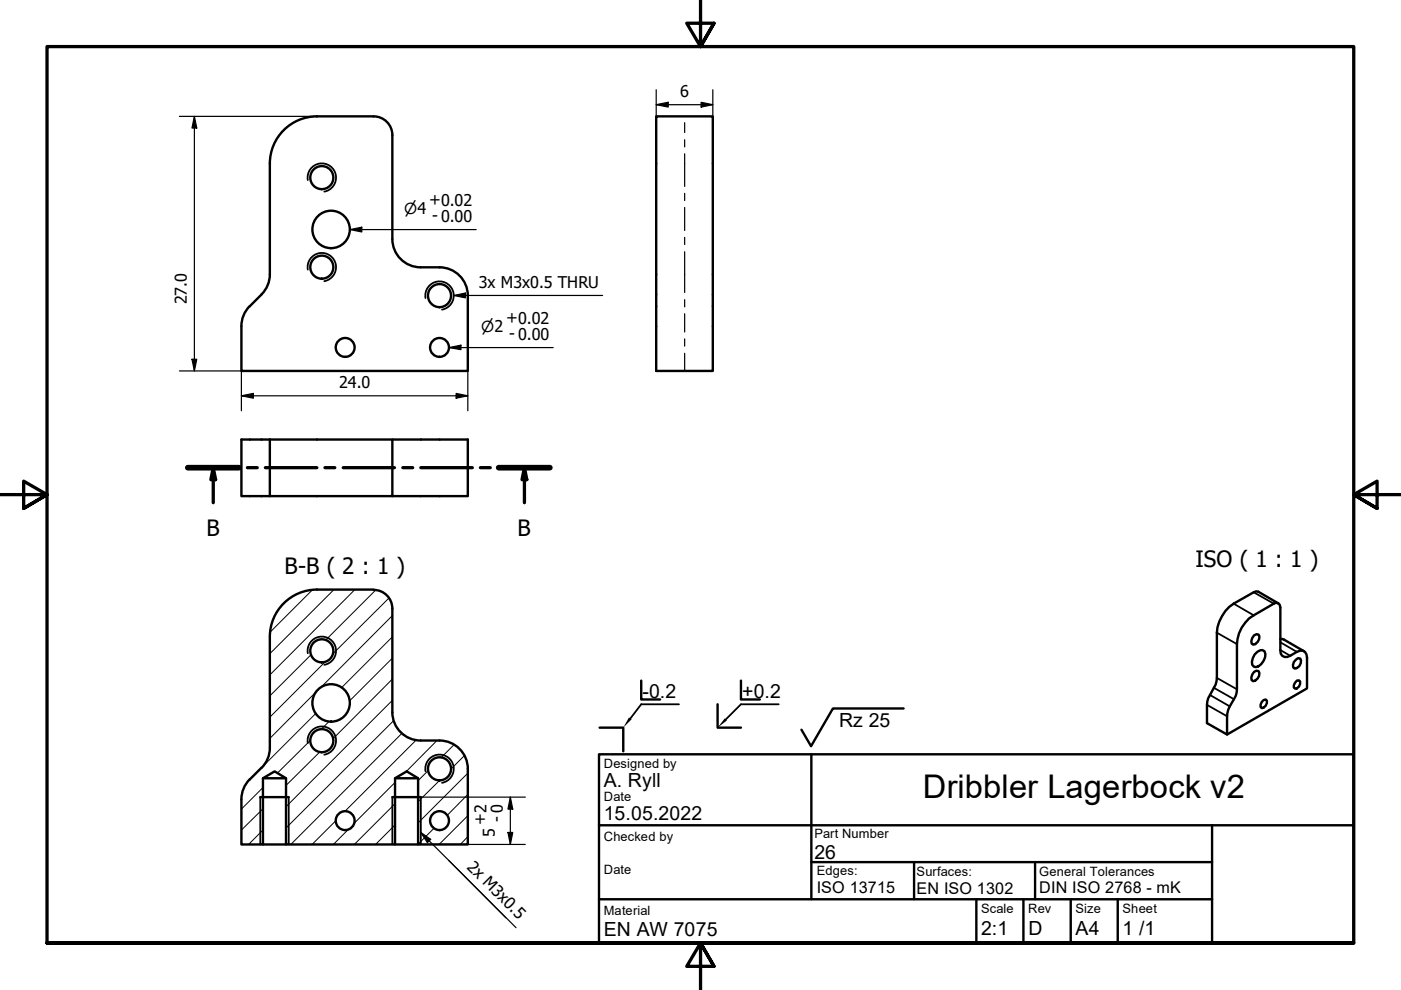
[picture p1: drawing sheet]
<svg xmlns="http://www.w3.org/2000/svg" width="297mm" height="210mm" viewBox="0 0 297 210" stroke-linecap="round" stroke-linejoin="round" font-family="sans-serif">
<!-- layer: Schraffur (ISO) -->
<g fill="none" stroke="#000" stroke-width=".21">
<path d="M65.9 138.8l-8.7 8.7M66.2 125.1l-8.9 8.9M70.8 125l-13.6 13.6M75.2 125l-18 18.1M79.7 125.1l-10.7 10.6M82.5 126.8l-12 11.9M83.2 139.5l-9 9.1M83.2 135l-10.7 10.8M83.2 130.5l-15.1 15.1M65.8 157l-7 6.9M66.9 146.8l-9.7 9.8M66.9 151.3l-14 14"/>
<path d="M67.8 159.4l-7.2 7.1M69 140.3l-11.8 11.8M69.8 152.9l-1.7 1.7M83.2 148.5l-22.6 22.5M83.2 144l-12.6 12.6M83.5 152.8l-22.9 22.7M85.2 155.5l-23.5 23.5M88.3 156.9l-15.2 15.2M92.6 157l-6.6 6.7M96.3 157.9l-2.8 2.7M55.8 176l-3.1 3M55.8 171.5l-4.6 4.5"/>
<path d="M55.8 167l-4.6 4.5M71.2 174l-5 5M73.8 175.9l-3.1 3.1M83.8 174.9l-4.2 4.1M83.8 170.4l-8.7 8.6M83.8 165.9l-8.7 8.7M90.8 163.4l-2.2 2.1M92 175.6l-3.4 3.4M93.2 165.5l-4.6 4.5M98.5 160.2l-2.9 2.8M99.2 177.4l-1.6 1.6M99.2 172.9l-6.1 6.1"/>
<path d="M99.2 168.4l-4.4 4.5M99.2 163.9l-10.6 10.6"/>
</g>
<!-- layer: Sichtbar (ISO) -->
<g fill="none" stroke="#000" stroke-width=".51">
<path d="M67.2 24.7h12M67.2 24.7a10 10 0 0 0-10 10v23.5M79.2 24.7a4 4 0 0 1 4 3.9M83.2 28.7v21.9M139.1 24.7h12v53.9h-12zM57.2 58.2l-.1 1.3-.5 1.3-1.1 1.6M83.2 50.7a6 6 0 0 0 6 6h4M93.2 56.7a6 6 0 0 1 6 5.9v16h-48v-9.4l.1-1.4 .5-1.2 .7-1.2 2.9-2.9M57.2 93.2v12h26v-12h-32v12h6M83.2 93.2h16v12h-16M57.2 135v24.2l-.6 2-1.1 1.6M67.2 125h12"/>
<path d="M67.2 125a10 10 0 0 0-10 10M79.2 125.1a4 4 0 0 1 4 3.9v22M265.9 134.7l.5-.2h.4a1.49 1.49 0 0 1-1.1 2.2 1.26 1.26 0 0 1 .2-2zM266.6 138.2l.5-.3 .6-.1a1.46 1.46 0 0 1 .2 2.3 1.77 1.77 0 0 1-2.1 1.2 1.94 1.94 0 0 1 .2-2.5zM271 127.9l-4.2-2.5h-.5l-4.7 2.6a8.2 8.2 0 0 0-3.6 6.1l-.1 10.3-.2 .7-1.5 3-.2 .7-.1 4.5 4.3 2.4 16.9-9.7v-6.6a1.32 1.32 0 0 0-.6-1.3 1.32 1.32 0 0 0-1.5 .1l-1.4 .8a1.28 1.28 0 0 1-1.5 .2 1.28 1.28 0 0 1-.6-1.4v-9l-.2-.6-.3-.3-.4-.1-.5 .2-4.3 2.5a7.5 7.5 0 0 0-3.5 6.1v9.5a5.9 5.9 0 0 1-1.6 3.7l-.3 .7-.2 1.4v3.8M271.5 135.5l.7 .1 4.3 2.5M274.8 139.9l.4-.4 .5 .1a1.49 1.49 0 0 1-1.2 2.2l-.3-.3-.1-.5 .2-.6zM83.2 151a6 6 0 0 0 6 6h4M93.2 157a6 6 0 0 1 6 6M265.9 142.5l.5-.3 .4 .1a1.49 1.49 0 0 1-1.1 2.1 1.26 1.26 0 0 1 .2-1.9zM267.9 148.4l.5-.1a1.13 1.13 0 0 1 .1 1.2 1.13 1.13 0 0 1-1 .6 1.11 1.11 0 0 1 .4-1.7zM275 144.3l.4-.1a1.08 1.08 0 0 1 .2 1.2 1.08 1.08 0 0 1-1 .6 1.11 1.11 0 0 1 .4-1.7z"/>
<path d="M55.2 169h6M55.4 162.8l-2.4 2.5M55.8 165h4.8M55.8 179h4.8M83.2 169h6M83.8 165h4.8M83.8 179h4.8M99.2 163v16h-10.6v-14l-2.4-1.5-2.4 1.5v14h-23.2v-14l-2.4-1.5-2.4 1.5v14h-4.6v-10.2l.6-1.9 1.1-1.7"/>
<circle cx="68.2" cy="37.7" r="2.44"/>
<circle cx="68.2" cy="56.6" r="2.44"/>
<circle cx="70.2" cy="48.6" r="4"/>
<circle cx="73.2" cy="73.7" r="2"/>
<circle cx="93.2" cy="73.7" r="2"/>
<circle cx="93.2" cy="62.7" r="2.44"/>
<circle cx="68.2" cy="138" r="2.44"/>
<circle cx="68.2" cy="157" r="2.44"/>
<circle cx="70.2" cy="149" r="4"/>
<circle cx="73.2" cy="174" r="2"/>
<circle cx="93.2" cy="174" r="2"/>
<circle cx="93.2" cy="163" r="2.44"/>
</g>
<!-- layer: Sichtbar schmal (ISO) -->
<g fill="none" stroke="#000" stroke-width=".38">
<path d="M65.3 38.2a3 3 0 0 1 2.4-3.5 3 3 0 0 1 3.5 2.4 3 3 0 0 1-2.4 3.5M65.3 57.2a3 3 0 0 1 2.4-3.5 3 3 0 0 1 3.5 2.4 3 3 0 0 1-2.4 3.5M90.2 63.2a3 3 0 0 1 2.5-3.5 3 3 0 0 1 3.5 2.5 3 3 0 0 1-2.5 3.4M65.3 138.5a3 3 0 0 1 2.4-3.5 3 3 0 0 1 3.5 2.5 3 3 0 0 1-2.4 3.5M258 134.1l4.3 2.5M261.6 128l4.2 2.5M265.8 125.6l4.3 2.4M271.5 136.2l3.5 2M271.5 137.8l2.1 1.2M65.3 157.6a3 3 0 0 1 2.4-3.5 3 3 0 0 1 3.5 2.4 3 3 0 0 1-2.4 3.5M255.9 149.5l4.3 2.4M256.5 147.4l4.2 2.4"/>
<path d="M257.4 145.8l4.2 2.4M258 143.7l4.3 2.4M55.2 169v10M61.2 169v10M83.2 169v10M89.2 169v10M90.2 163.5a3 3 0 0 1 2.5-3.5 3 3 0 0 1 3.5 2.5 3 3 0 0 1-2.5 3.5"/>
</g>
<!-- layer: Schraffur (ISO) -->
<path d="M133.3 152.1l.6 .4-1.8 1.8zM153.7 152.3l.4 .5-2 1.5z" fill="#000"/>
<!-- layer: Schnittlinie (ISO) -->
<g fill="none" stroke="#000" stroke-width=".7">
<path d="M39.8 99.2h10.9M45.2 99.2l.5 2.5h-1zM45.2 99.2v7.4M52.5 99.2h2M56.3 99.2h10.9M68.9 99.2h2.1M72.8 99.2h10.8M85.4 99.2h2.1M89.2 99.2h10.9M101.9 99.2h2M105.7 99.2h10.9M111.2 99.2l.5 2.5h-1z"/>
<path d="M111.2 99.2v7.4"/>
</g>
<path d="M39.8 99.2h10.9M105.7 99.2h10.9" fill="none" stroke="#000" stroke-width="1.2"/>
<g fill="#000">
<path d="M45.2 99.2l.5 2.5h-1z" fill-rule="evenodd"/>
<path d="M111.2 99.2l.5 2.5h-1z" fill-rule="evenodd"/>
</g>
<!-- layer: Rahmen (ISO) -->
<path d="M148.5 -.1v10l-2.9-5h5.8l-2.9 5 2.9-5M0 104.9h10l-5-2.9v5.8l5-2.9-5 2.9M297 104.9h-10l5-2.9v5.8l-5-2.9 5 2.9M10 199.9v-190h277v190h-277h277M151.4 204.9l-2.9-5 2.9 5h-5.8l2.9-5v10" fill="none" stroke="#000" stroke-width=".7"/>
<!-- layer: Titel (ISO) -->
<g fill="none" stroke="#000" stroke-width=".51">
<path d="M127 159.9h160v40h-160zM127.1 154.3h5v5M136 144.3v4h4M152.1 149.3v5h5M157.1 144.3v4h4M172 159.9v30.8h85v-15.7M191.6 150.2h-15l-4.6 8-2.1-3.5M127 175h160M127 190.7h45M172 182.8h85M193.8 182.8v7.9M207 190.7v9.2"/>
<path d="M217 190.7v9.2M219.5 182.8v7.9M227 190.7v9.2M237 190.7v9.2M257 190.7v9.2"/>
</g>
<path d="M144 149.3h-8l-2.3 3M165.1 149.3h-8l-3.2 3.3" fill="none" stroke="#000" stroke-width=".38"/>
<g fill="none" stroke="#000" stroke-width=".25">
<path d="M139.1 19v5.7M151.1 19v5.7M38 24.7h29.2M41.2 24.7l.5 2.4h-1zM41.2 24.7v53.9M139.1 22.2l2.6-.5v1zM139.1 22.2h12M148.7 21.7l2.4 .5-2.4 .5zM74.2 48.7l2.5-.5v1zM74.2 48.7h26.8M38 78.6h13.2v8.5M40.7 76.2h1l-.5 2.4z"/>
<path d="M95.2 73.7l2.5-.5v.9zM95.2 73.7h22.1M99.2 78.6v8.5M51.2 83.9l2.5-.5v1zM51.2 83.9h48M96.7 83.4l2.5 .5-2.5 .5zM88.6 179h22.8M89.2 169h22.2M107.7 176.5h1l-.5 2.5zM108.2 169l.5 2.5h-1zM108.2 169v10"/>
</g>
<g fill="#000">
<path d="M41.2 24.7l.5 2.4h-1z" fill-rule="evenodd"/>
<path d="M139.1 22.2l2.6-.5v1z" fill-rule="evenodd"/>
<path d="M148.7 21.7l2.4 .5-2.4 .5z" fill-rule="evenodd"/>
<path d="M74.2 48.7l2.5-.5v1z" fill-rule="evenodd"/>
<path d="M40.7 76.2h1l-.5 2.4z" fill-rule="evenodd"/>
<path d="M95.2 73.7l2.5-.5v.9z" fill-rule="evenodd"/>
<path d="M51.2 83.9l2.5-.5v1z" fill-rule="evenodd"/>
<path d="M96.7 83.4l2.5 .5-2.5 .5z" fill-rule="evenodd"/>
<path d="M107.7 176.5h1l-.5 2.5z" fill-rule="evenodd"/>
<path d="M108.2 169l.5 2.5h-1z" fill-rule="evenodd"/>
</g>
<!-- layer: Mittellinie (ISO) -->
<path d="M145.2 26v2.1M145.2 29.6v1.6M145.2 32.6v6.9M145.2 41v1.5M145.2 44v4.9M145.2 50.3v1.6M145.2 53.4v8.6M145.2 63.5v1.6M145.2 66.5v3.9M145.2 71.9v1.5M145.2 74.9v3.8" fill="none" stroke="#000" stroke-width=".25"/>
<!-- layer: Symbol (ISO) -->
<path d="M96.2 62.6l2.5-.5v1.1zM96.2 62.6h31.6M89.2 176.5l2.1 1.5-.7 .7zM89.2 176.5l18.1 18.1M95.1 182.4l14.3 14.3" fill="none" stroke="#000" stroke-width=".25"/>
<g fill="#000">
<path d="M96.2 62.6l2.5-.5v1.1z" fill-rule="evenodd"/>
<path d="M89.2 176.5l2.1 1.5-.7 .7z" fill-rule="evenodd"/>
</g>
<text font-size="6.9" x="195.6" y="169.2">Dribbler Lagerbock v2</text>
<g font-size="4.8">
<text x="43.8" y="113.6">B</text>
<text x="109.7" y="113.6">B</text>
<text x="60.3" y="121.7">B-B ( 2 : 1 )</text>
<text x="253.5" y="120.1">ISO ( 1 : 1 )</text>
</g>
<g font-size="4.1">
<text x="136.2" y="148">-0.2</text>
<text x="157.4" y="148">+0.2</text>
<text x="177.9" y="154.1">Rz 25</text>
<text x="128" y="166.9">A. Ryll</text>
<text x="128" y="173.9">15.05.2022</text>
<text x="172.7" y="182">26</text>
<text x="128" y="198.4">EN AW 7075</text>
<text x="208" y="198.3">2:1</text>
<text x="218.1" y="198.2">D</text>
<text x="228" y="198.2">A4</text>
<text x="238" y="198.3">1 /1</text>
</g>
<g font-size="3.4">
<text x="144.2" y="20.6">6</text>
<text x="91" y="43.5">+0.02</text>
<text x="91.6" y="47">- 0.00</text>
<text x="39.6" y="64.6" transform="rotate(-90 39.6 64.6)">27.0</text>
<text x="101.5" y="61.1">3x M3x0.5 THRU</text>
<text x="107.3" y="68.4">+0.02</text>
<text x="107.9" y="71.9">- 0.00</text>
<text x="71.9" y="82.3">24.0</text>
<text x="102.9" y="175" transform="rotate(-90 102.9 175)">+2</text>
<text x="104.9" y="177.5" transform="rotate(-90 104.9 177.5)">5</text>
<text x="106.5" y="174.3" transform="rotate(-90 106.5 174.3)">- 0</text>
<text x="98.9" y="184" transform="rotate(45 98.9 184)">2x M3x0.5</text>
<text x="173.2" y="189.3">ISO 13715</text>
<text x="194.3" y="189.5">EN ISO 1302</text>
<text x="220.3" y="189.4">DIN ISO 2768 - mK</text>
</g>
<g font-size="3.2">
<text x="85.7" y="45.4">⌀4</text>
<text x="102" y="70.4">⌀2</text>
</g>
<g font-size="2.7">
<text x="128" y="162.9">Designed by</text>
<text x="128" y="169.9">Date</text>
<text x="128" y="178.4">Checked by</text>
<text x="172.7" y="177.7">Part Number</text>
<text x="128" y="185.4">Date</text>
<text x="173.2" y="185.6">Edges:</text>
<text x="194.3" y="185.7">Surfaces:</text>
<text x="220.3" y="185.6">General Tolerances</text>
<text x="128" y="193.9">Material</text>
<text x="208" y="193.6">Scale</text>
<text x="218" y="193.6">Rev</text>
<text x="228" y="193.6">Size</text>
<text x="238" y="193.6">Sheet</text>
</g>
</svg>
